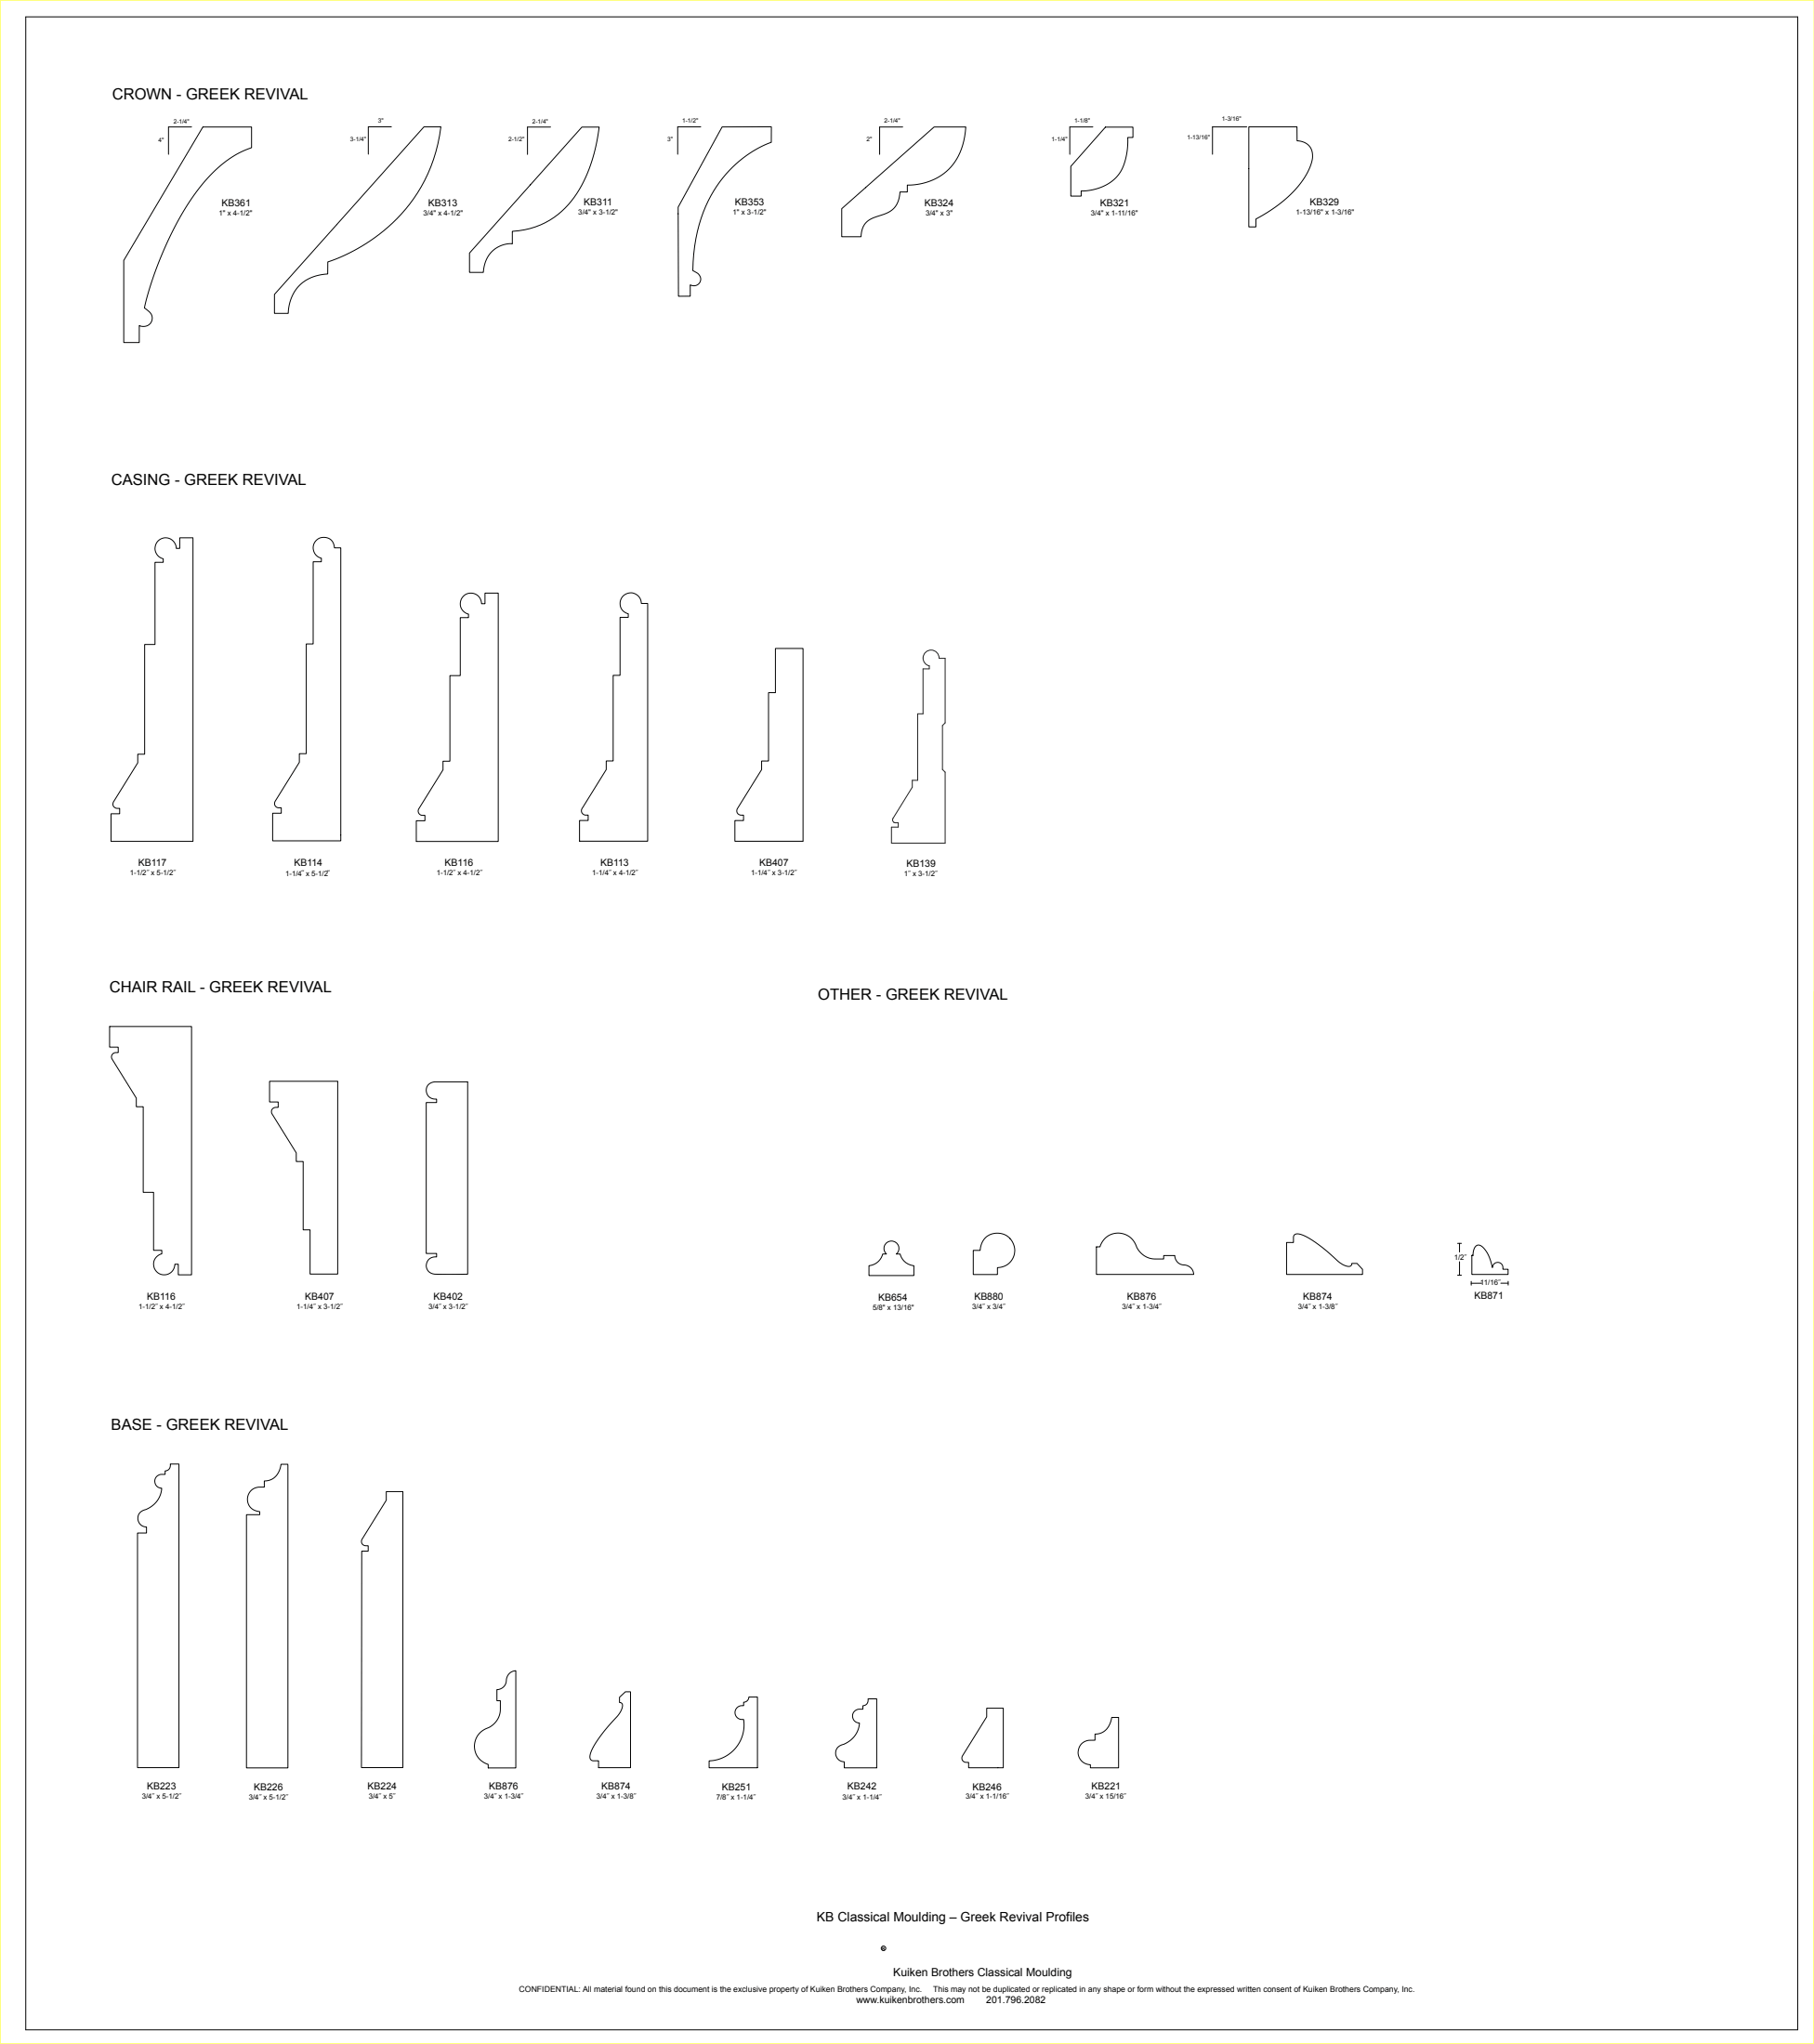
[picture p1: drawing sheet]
<svg xmlns="http://www.w3.org/2000/svg" width="834mm" height="941mm" viewBox="0 0 834 941" stroke-linecap="round" stroke-linejoin="round" font-family="sans-serif">
<!-- layer: LAYER_1 -->
<path d="M11.8 7.8v926.2M826.6 7.8v926.2" fill="none" stroke="#000" stroke-width=".43"/>
<!-- layer: 0 -->
<g fill="none" stroke="#000" stroke-width=".43">
<path d="M11.8 7.8h814.8M88.1 58.4h-10.6v12.6M93.3 58.4l-35.1 59.3a5.1 5.1 0 0 0-1.3 4.9v35h6.2a.67 .67 0 0 0 1 0 .67 .67 0 0 0-.1-1v-6.8l2.1 .4 2-.5 1.3-1.3 .6-1.9a6.9 6.9 0 0 0-3.6-4.8l1.9-7.5 3.3-9.7a137 137 0 0 1 24.1-42.7 45.8 45.8 0 0 1 17-12.7l3-1.1v-9.6h-22.4M180 58.4h-10.6v12.6M194.9 58.4h7.8a75.4 75.4 0 0 1-47.4 60.5l-4.2 1.5a1.69 1.69 0 0 0-.4 2v3.5a19.3 19.3 0 0 0-15.6 8.9 26.1 26.1 0 0 0-2.7 9.4h-6.2v-8.7zM253.2 58.5h-10.7v12.6M267.6 58.5h7.9a73.6 73.6 0 0 1-11.4 32.2 37.6 37.6 0 0 1-28.5 15.9v5.6a12.7 12.7 0 0 0-13.4 13.1h-6.3v-5.9a4.9 4.9 0 0 1 .5-3.5zM322.2 58.4h-10.6v12.6M332 58.4l22.7-.1v7.1a54.8 54.8 0 0 0-33.2 38 69.5 69.5 0 0 0-2.7 21.2l2.2 1.3 1.1 1.8-.2 2.1-1.2 1.2a3.4 3.4 0 0 1-3.3 .1v4.4a.59 .59 0 0 1 0 .8 .59 .59 0 0 1-.9 0h-4.5l-.2-38.8a4.4 4.4 0 0 1 1.1-4.1zM415.1 58.4h-10.6v12.6M502.5 58.4h-10.6v12.6M508.3 58.5l-15.9 18.1v13.6h4.7v-2.3h.9a19.9 19.9 0 0 0 18.2-10.6l1.1-3.1 .8-3.7 .5-7.2h2.3v-3.9a.65 .65 0 0 0 0-.9 .65 .65 0 0 0-.9 0h-11.7"/>
<path d="M573.3 58.4h-15.8v12.6M574.2 58.4h22.2v5.6a.64 .64 0 0 0 .1 .8 .64 .64 0 0 0 .8 .1 6.9 6.9 0 0 1 5.8 9.7 38.3 38.3 0 0 1-14.3 18.9l-5.9 4.2-5.4 3.1v3.6h-3.3zM387 96l42.5-37.6h14.5a26 26 0 0 1-15.1 24.4 47.1 47.1 0 0 1-11.7 2.5v3h-3.2a11.3 11.3 0 0 1-6.5 9.9l-3.5 1.2a9.3 9.3 0 0 0-8.1 9.5h-8.9zM88.7 247.5h-5.3a.6 .6 0 0 0-.8 .1 .6 .6 0 0 0 0 .8v4h-1.5l-.6-2.3a4.9 4.9 0 0 0-8.3-.6 4.9 4.9 0 0 0 2.9 7.8v1.5h-3.8v37.8h-4.8v50.5h-2.8a.32 .32 0 0 0-.4 0 .32 .32 0 0 0 0 .5v3.4l-11 17.8-.4 1.4a2.63 2.63 0 0 0 3.1 1.8v2.5h-2.9a.7 .7 0 0 0-1 0 .7 .7 0 0 0 0 .9v11.8h37.6v-139.4M145.5 248.6l2.1-1.2a4.8 4.8 0 0 1 6.2 4.7h2.9v134.8h-31.3v-12a.56 .56 0 0 1 .1-.8 .56 .56 0 0 1 .8 .1h3v-2.5h-1.5l-.9-.5-.6-.9v-1.2l11.4-18.3v-4h3.1v-50.5h3.2v-37.8h3.8v-1.6l-1.6-.7a4.9 4.9 0 0 1-.7-7.6zM286.5 274.3l1.8-1.2 1.9-.3 1.8 .5 1.6 1.1a4.9 4.9 0 0 1 1.3 3.3h2.9v109.4h-31.3v-8.8a.57 .57 0 0 1 .1-.8 .57 .57 0 0 1 .8 0h3v-2.4l-1.4-.1-1-.4-.6-.9v-1.2l11.4-18.4v-3.9h3.1v-39.4h3.2v-26.7h3.8v-1.7l-1-.3a4.8 4.8 0 0 1-1.4-7.8zM191.4 387.2v-8.8a.57 .57 0 0 1 .1-.8 .57 .57 0 0 1 .8 .1h3.1v-2.5l-1.6-.1-.8-.4-.6-.9v-1.2l11.3-18.4v-3.9h3.2v-39.4h4.7v-26.7h3.8v-1.6l-1.2-.5a4.9 4.9 0 0 1-.2-8.5 4.9 4.9 0 0 1 7.4 4.2h1.6v-4.3a.49 .49 0 0 1 .1-.7 .49 .49 0 0 1 .7 .1h5.3v114.3h-37.6M369.3 386.9v-88.5h-12.7v20.3h-3.2v31.5h-3.2v3.9l-11.3 18.4v1.2l.5 .9 1 .5h1.5v2.5h-3.1a.65 .65 0 0 0-.9 0 .65 .65 0 0 0 0 .9v8.6h31.4M50.4 472.4v8.8a.57 .57 0 0 0 .1 .7 .57 .57 0 0 0 .8 0h3.1v2.5h-1.5l-1 .4-.6 1 .1 1.2 11.3 18.3v4h3.2v39.4h4.7v26.6h3.8v1.7l-1.2 .4a4.9 4.9 0 0 0-.2 8.5 4.9 4.9 0 0 0 7.4-4.2h1.6v4.3a.49 .49 0 0 0 .1 .7 .49 .49 0 0 0 .7-.1h5.3v-114.2h-37.6M155.3 497.6h-31.4v8.8a.57 .57 0 0 0 .2 .7 .57 .57 0 0 0 .7 0h3.1v2.5h-1.4l-1 .5-.6 .9v1.1l11.3 18.4v4h3.2v31.4h3.2v20.4h12.7v-88.5M215 497.8h-15l-1.4 .3a4 4 0 0 0-2.3 4.8 4 4 0 0 0 4.4 2.9l.1 1.5h-4.8v69.5h4.8v1.6h-1a4 4 0 0 0-3.8 4.6 4 4 0 0 0 4.9 3.3h14.1v-88.3M407.3 572.3a3.4 3.4 0 0 1 5-.3 3.4 3.4 0 0 1-.1 5h1.7a7.1 7.1 0 0 0 6.3 5.4v4.6h-20.6v-4.6a7.1 7.1 0 0 0 6.3-5.4h1.7a3.4 3.4 0 0 1-.3-4.7z"/>
<path d="M453.2 569.5a8 8 0 0 1 12.9 3 8 8 0 0 1-7.5 11v2.2a.51 .51 0 0 1 .1 .6 .51 .51 0 0 1-.6 .2h-10.6v-10.5a.56 .56 0 0 1 .3-.7 .56 .56 0 0 1 .7 .1h1.5a.53 .53 0 0 0 .7-.1 .53 .53 0 0 0 .1-.7 8.9 8.9 0 0 1 2.4-5.1zM504.2 573.7h1.6l.3-.9a8.9 8.9 0 0 1 9.1-5.3 8.9 8.9 0 0 1 7.8 7l.6 .9a11.7 11.7 0 0 0 10.5 3.9h1v-1.6h4.3a.6 .6 0 0 1 .8 .1 .6 .6 0 0 1 .1 .8l.3 .9a5.5 5.5 0 0 0 5.2 2.8l.3 .2a4.2 4.2 0 0 1 2.7 3.9h-44.6zM591.6 571.7h3.2l.2-3.2a3.1 3.1 0 0 1 4.1-.1l3 1.5 3.6 2.4 10 8.5 3 1.6a1.86 1.86 0 0 0 3.1-1h2.2l2.5 2.7v2.3h-34.9zM670.2 572.1h1.8M671.1 572.1v4M676.8 577.7v8.7h16.6v-2.3h-2.3l-.3-1.9-1.2-1.1-.9-.2-1.3 .4-.7 .7-.5 1.3-.8-3.1-1.1-2.9a6.1 6.1 0 0 0-4.8-4.4 5.1 5.1 0 0 0-2.2 4.7l-.5 .1h.5M670.2 586.8h1.8M671.1 580.6v6.2M676.5 589.6v1.8M681.3 590.5h-4.8M690.1 590.5h3.4M693.5 589.6v1.7"/>
<path d="M82.3 673.7h-4l-.1 1.5a3.5 3.5 0 0 1-2.3 1.9v1.3l-2.4 .2-1.7 1.2a3.3 3.3 0 0 0 2.5 5.1l-.1 1a12.5 12.5 0 0 1-9 9.5 4.1 4.1 0 0 0-1.6 4.5 4.1 4.1 0 0 0 3.8 3v2.5h-4.2v108h19.1v-139.4M132.4 673.8h-2.5a.57 .57 0 0 0-.7 0 .57 .57 0 0 0-.1 .8 8 8 0 0 1-7.6 7.1v2.6h-2.5a5.7 5.7 0 0 0-5.2 5.9 5.7 5.7 0 0 0 5.6 5.5v1.3h-6.1v116.5h19.1v-139.4M185.2 686.4h-6.8a.58 .58 0 0 0-.8 .1 .58 .58 0 0 0 0 .8v3l-11.2 18-.2 .8 .2 1 .6 .8 .7 .3 1.6 .1v2.5h-3l-.1 99.6h17.2a1.56 1.56 0 0 0 1.8-.3v-126.4M453.7 786.1h7.6v27.3h-15.9v-2.4l-1.6-.1-.9-.4-.5-.9v-1.2l11.3-18.4zM224.5 813.5v-1.6l-1-.3a8.9 8.9 0 0 1-5.3-9.1 8.9 8.9 0 0 1 7-7.8l.9-.6a11.7 11.7 0 0 0 4-10.5v-1h-1.6v-4.3a.6 .6 0 0 1 0-.8 .6 .6 0 0 1 .8-.1l.9-.3a5.5 5.5 0 0 0 2.9-5.2l.1-.3a4.2 4.2 0 0 1 4-2.7v44.6h-12.7M275.2 813.4v-3.2l-3.2-.2a3.1 3.1 0 0 1-.1-4.1l3.6-6.3 3.6-4.5 5.2-5.8 1.6-3a1.86 1.86 0 0 0-1-3.1v-2.2l2.7-2.5h2.3v34.9h-14.6M348.3 813.4v-32.5h-4l-.7 1.7-1.7 .7v1.6l-2 .2-1.5 1.3-.4 1.8 .6 1.7 1.3 1.1 2.1 .3a17.1 17.1 0 0 1-15.9 19.1v3.1l22.2-.1M403.1 813.5h-14.9v-2.8a4 4 0 0 1-4-3.9 4 4 0 0 1 3.8-4.2 11.1 11.1 0 0 0 7.2-9.8l-1.5-.3a3.4 3.4 0 0 1-1.1-4.3 3.4 3.4 0 0 1 4.1-1.7l.1-1.6a2.61 2.61 0 0 0 2.4-3.2h3.9v31.8M497.3 802.5l2.5-1.5 3.7-.2v-2.7a9 9 0 0 0 7.8-7.8h3v23.2h-12.9v-1.4a5.7 5.7 0 0 1-5.2-3.5 5.7 5.7 0 0 1 1.1-6.1zM11.8 934h814.8"/>
</g>
<path d="M425.6 300.1a3.7 3.7 0 0 1 4-.6 3.7 3.7 0 0 1 2.2 3.4h2.8v29.7l-1.2 1.3v20.2l1.2 1.2v32.7h-24.7v-7.4h3.1v-2h-1.2a1.34 1.34 0 0 1-1.2-2l8.9-14.4v-3.1h2.5v-30.6h2.4v-20.7h2.9v-1.4a3.7 3.7 0 0 1-1.7-6.3z" fill="none" stroke="#231f20" stroke-width=".43"/>
<!-- layer: DO NOT PLOT -->
<path d="M834.2 0h-834.2v940.6h834.1l.1-448" fill="none" stroke="#ff0" stroke-width=".43"/>
<circle cx="406.3" cy="896.5" r="1.05" fill="none" stroke="#000" stroke-width=".43"/>
<g font-size="7.1">
<text x="51.6" y="45.6">CROWN - GREEK REVIVAL</text>
<text x="51.2" y="223.1">CASING - GREEK REVIVAL</text>
<text x="50.4" y="456.6">CHAIR RAIL - GREEK REVIVAL</text>
<text x="376.1" y="460.2">OTHER - GREEK REVIVAL</text>
<text x="51.1" y="658.1">BASE - GREEK REVIVAL</text>
</g>
<text font-size="6" x="375.6" y="884.3">KB Classical Moulding – Greek Revival Profiles</text>
<text font-size="5.2" x="410.8" y="909.3">Kuiken Brothers Classical Moulding</text>
<g font-size="4.5">
<text x="101.9" y="94.8">KB361</text>
<text x="196.9" y="94.7">KB313</text>
<text x="268.4" y="94.6">KB311</text>
<text x="337.9" y="94.7">KB353</text>
<text x="425.1" y="94.7">KB324</text>
<text x="505.9" y="94.7">KB321</text>
<text x="602.3" y="94.4">KB329</text>
<text x="63.5" y="398.5">KB117</text>
<text x="135.2" y="398.5">KB114</text>
<text x="204.5" y="398.3">KB116</text>
<text x="276.1" y="398.3">KB113</text>
<text x="349.1" y="398.5">KB407</text>
<text x="416.8" y="398.9">KB139</text>
<text x="67.6" y="598.2">KB116</text>
<text x="140.3" y="598.2">KB407</text>
<text x="199.3" y="598.2">KB402</text>
<text x="403.8" y="598.4">KB654</text>
<text x="448" y="598">KB880</text>
<text x="518.3" y="598.1">KB876</text>
<text x="599.2" y="598.2">KB874</text>
<text x="677.9" y="597.9">KB871</text>
<text x="67.5" y="823.5">KB223</text>
<text x="116.7" y="823.6">KB226</text>
<text x="169" y="823.5">KB224</text>
<text x="224.9" y="823.6">KB876</text>
<text x="276.6" y="823.5">KB874</text>
<text x="331.9" y="823.9">KB251</text>
<text x="389.7" y="823.6">KB242</text>
<text x="447.2" y="823.6">KB246</text>
<text x="501.9" y="823.5">KB221</text>
<text x="393.7" y="921.7">www.kuikenbrothers.com</text>
<text x="453.5" y="921.7">201.796.2082</text>
</g>
<g font-size="3.7">
<text x="238.7" y="916.8">CONFIDENTIAL: All material found on this document is the exclusive property of Kuiken Brothers Company, Inc.</text>
<text x="429.1" y="916.8">This may not be duplicated or replicated in any shape or form without the expressed written consent of Kuiken Brothers Company, Inc.</text>
</g>
<g font-size="3.4">
<text x="100.6" y="99.1">1&quot; x 4-1/2&quot;</text>
<text x="194.6" y="99.1">3/4&quot; x 4-1/2&quot;</text>
<text x="265.9" y="98.8">3/4&quot; x 3-1/2&quot;</text>
<text x="336.9" y="98.8">1&quot; x 3-1/2&quot;</text>
<text x="425.6" y="99.1">3/4&quot; x 3&quot;</text>
<text x="501.6" y="99.1">3/4&quot; x 1-11/16&quot;</text>
<text x="595.9" y="98.8">1-13/16&quot; x 1-3/16&quot;</text>
<text x="59.7" y="402.8">1-1/2˝ x 5-1/2˝</text>
<text x="131.2" y="403.1">1-1/4˝ x 5-1/2˝</text>
<text x="200.7" y="402.7">1-1/2˝ x 4-1/2˝</text>
<text x="272.3" y="402.7">1-1/4˝ x 4-1/2˝</text>
<text x="345.3" y="402.9">1-1/4˝ x 3-1/2˝</text>
<text x="415.7" y="403.2">1˝ x 3-1/2˝</text>
<text x="668.6" y="579.6">1/2˝</text>
<text x="680.7" y="591.2">11/16˝</text>
<text x="63.8" y="602.5">1-1/2˝ x 4-1/2˝</text>
<text x="136.4" y="602.5">1-1/4˝ x 3-1/2˝</text>
<text x="197" y="602.4">3/4˝ x 3-1/2˝</text>
<text x="401.3" y="602.8">5/8&quot; x 13/16&quot;</text>
<text x="447.1" y="602.2">3/4˝ x 3/4˝</text>
<text x="516" y="602.2">3/4˝ x 1-3/4˝</text>
<text x="596.9" y="602.3">3/4˝ x 1-3/8˝</text>
<text x="65.3" y="827.9">3/4˝ x 5-1/2˝</text>
<text x="114.4" y="828">3/4˝ x 5-1/2˝</text>
<text x="169.5" y="827.7">3/4˝ x 5˝</text>
<text x="222.6" y="827.7">3/4˝ x 1-3/4˝</text>
<text x="274.3" y="827.6">3/4˝ x 1-3/8˝</text>
<text x="387.4" y="827.9">3/4˝ x 1-1/4˝</text>
<text x="444" y="827.7">3/4˝ x 1-1/16˝</text>
<text x="499" y="827.9">3/4˝ x 15/16˝</text>
<text x="329.4" y="828.2">7/8˝ x 1-1/4˝</text>
</g>
<g font-size="2.8">
<text x="79.8" y="56.7">2-1/4&quot;</text>
<text x="173.8" y="56.5">3&quot;</text>
<text x="244.7" y="56.7">2-1/4&quot;</text>
<text x="313.7" y="56.6">1-1/2&quot;</text>
<text x="406.6" y="56.6">2-1/4&quot;</text>
<text x="494" y="56.6">1-1/8&quot;</text>
<text x="561.8" y="55.5">1-3/16&quot;</text>
<text x="72.9" y="65.2">4&quot;</text>
<text x="161.1" y="64.9">3-1/4&quot;</text>
<text x="233.8" y="65">2-1/2&quot;</text>
<text x="306.9" y="65.1">3&quot;</text>
<text x="398.5" y="64.9">2&quot;</text>
<text x="483.5" y="64.9">1-1/4&quot;</text>
<text x="545.9" y="64.2">1-13/16&quot;</text>
</g>
<text font-size="1.9" x="405.7" y="897.2">R</text>
</svg>
